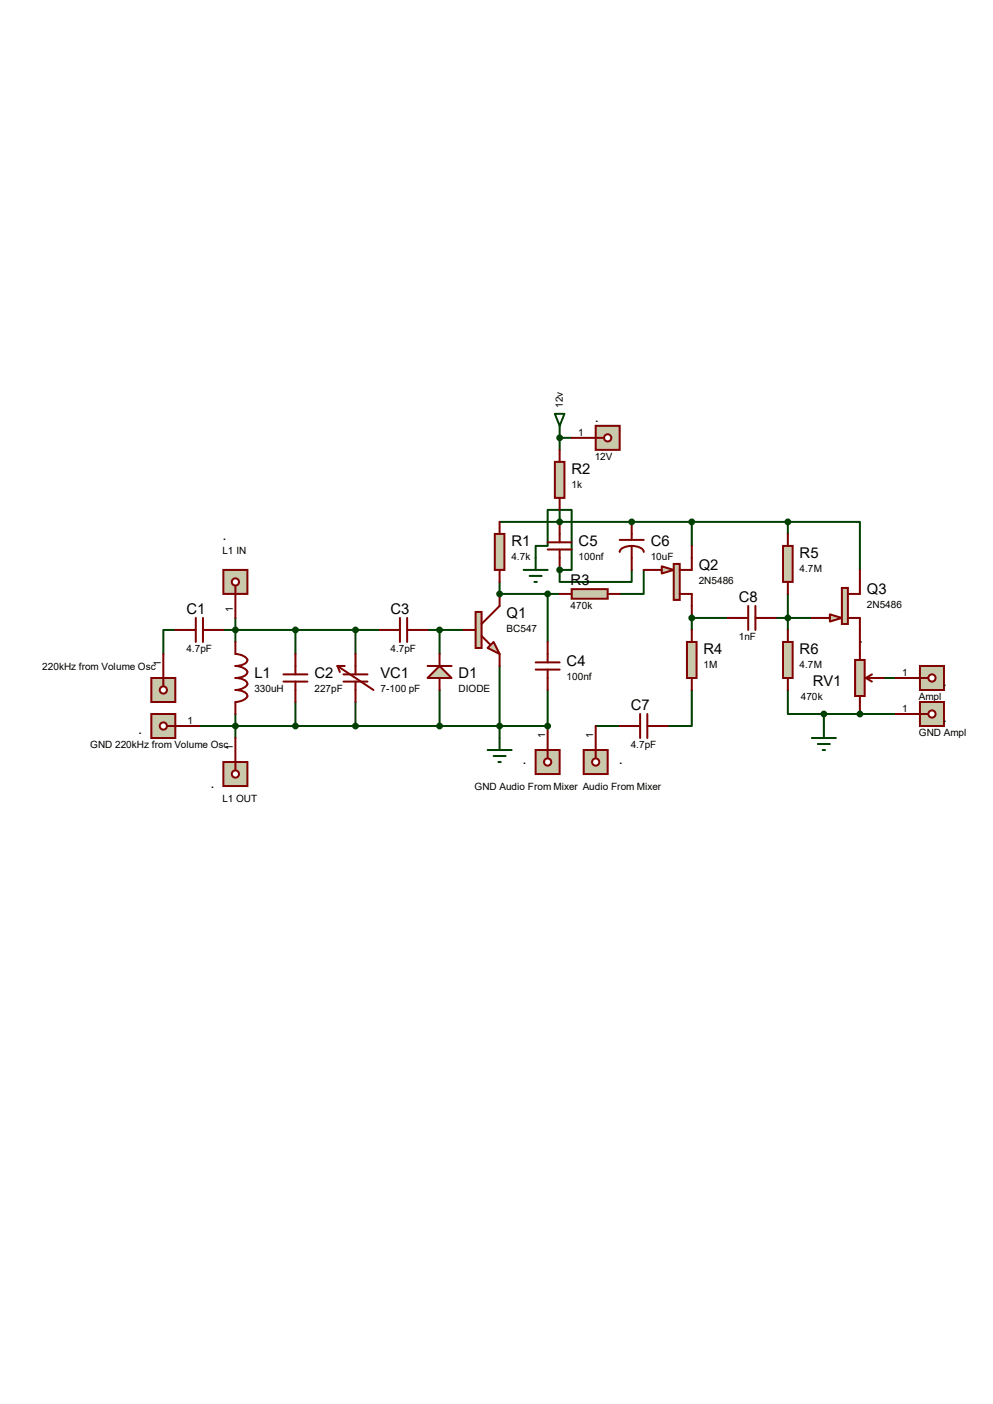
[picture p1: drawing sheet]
<svg xmlns="http://www.w3.org/2000/svg" width="210mm" height="297mm" viewBox="0 0 210 297" stroke-linecap="round" stroke-linejoin="round" font-family="sans-serif">
<path d="M47.2 133.3h33.1M49.8 133.3v2.5M62.5 133.3v5M75.2 133.3v5M90.4 133.3h7.6M93 133.3v5M105.7 140.9v15.2" fill="none" stroke="#004000" stroke-width=".42"/>
<circle cx="105.7" cy="125.6" r=".21" fill="#004000"/>
<path d="M105.7 110.4h12.7M105.7 123.1v2.5" fill="none" stroke="#004000" stroke-width=".42"/>
<circle cx="118.4" cy="110.4" r=".21" fill="#004000"/>
<path d="M118.4 107.9v2.5h15.2" fill="none" stroke="#004000" stroke-width=".42"/>
<circle cx="133.6" cy="110.4" r=".21" fill="#004000"/>
<path d="M166.6 112.9v-2.5h15.3v10.2M105.7 125.6h12.7M115.8 125.6v10.2M136.1 120.6v5h-5M164.1 130.7h7.6M166.6 125.6v7.7M146.3 146v7.6h-5.1" fill="none" stroke="#004000" stroke-width=".42"/>
<circle cx="181.9" cy="135.8" r=".21" fill="#004000"/>
<path d="M37.1 133.3h-2.6v5M115.8 146v7.6h-10.1M166.6 146v5h7.6v2.6M186.9 143.4h2.6" fill="none" stroke="#004000" stroke-width=".42"/>
<circle cx="115.8" cy="153.6" r=".21" fill="#004000"/>
<path d="M126 153.6h5.1M174.2 151h7.7" fill="none" stroke="#004000" stroke-width=".42"/>
<circle cx="181.9" cy="151" r=".21" fill="#004000"/>
<path d="M118.4 92.6v2.6M49.8 130.7v2.6M42.2 153.6h63.5M49.8 151v5.1M62.5 148.5v5.1M75.2 148.5v5.1M93 146v7.6M181.9 151h7.6" fill="none" stroke="#004000" stroke-width=".42"/>
<circle cx="118.4" cy="92.6" r=".21" fill="#004000"/>
<path d="M118.4 92.6h2.5M153.9 130.7h-7.6v2.6" fill="none" stroke="#004000" stroke-width=".42"/>
<circle cx="146.3" cy="130.7" r=".21" fill="#004000"/>
<path d="M133.6 110.4h33M146.3 110.4v5.1M118.4 120.6v2.5h15.2v-2.5" fill="none" stroke="#004000" stroke-width=".42"/>
<circle cx="118.4" cy="120.6" r=".21" fill="#004000"/>
<path d="M113.3 118v-2.5h2.5v-7.6h5.1v12.7h-2.5" fill="none" stroke="#004000" stroke-width=".42"/>
<g fill="none" stroke="#800000" stroke-width=".42">
<path d="M37.1 133.3h4.3M41.4 130.7v5.1M42.9 130.7v5.1M42.9 133.3h4.3M49.8 135.8v2.5a2.69 2.69 0 0 1 2.5 1.3 2.31 2.31 0 0 1-2.5 1.3 2.69 2.69 0 0 1 2.5 1.3 2.31 2.31 0 0 1-2.5 1.2 2.31 2.31 0 0 1 2.5 1.3 2.69 2.69 0 0 1-2.5 1.3 2.31 2.31 0 0 1 2.5 1.2 2.69 2.69 0 0 1-2.5 1.3v2.5M62.5 138.3v4.4M75.2 138.3v4.4M80.3 133.3h4.3M84.6 130.7v5.1M86.1 133.3h4.3M86.1 130.7v5.1M59.9 144.2h5.1"/>
<path d="M59.9 142.7h5.1M62.5 144.2v4.3M71.4 140.9l7.6 5.1M71.4 140.9l.5 1.3M71.4 140.9h1.5M72.6 144.2h5.1M72.6 142.7h5.1M75.2 144.2v4.3"/>
</g>
<g fill="#004000" stroke="#004000" stroke-width=".42">
<circle cx="49.8" cy="133.3" r=".51"/>
<circle cx="62.5" cy="133.3" r=".51"/>
<circle cx="75.2" cy="133.3" r=".51"/>
</g>
<path d="M93 140.9l2.5 2.5h-5.1z" fill="#c8c8aa" stroke="#800000" stroke-width=".42"/>
<path d="M93 138.3v2.6M90.4 140.9h5.1M93 143.4v2.6" fill="none" stroke="#800000" stroke-width=".42"/>
<g fill="#c8c8aa" stroke="#800000" stroke-width=".42">
<path d="M103.1 137.1l1.3-1.3 1.3 2.5z"/>
<path d="M100.6 129.5h1.3v7.6h-1.3z"/>
</g>
<path d="M98 133.3h2.6M101.9 134.5l1.7 1.8M105.7 125.6v2.6l-3.8 3.8M105.7 138.3v2.6M115.8 135.8v4.3M113.3 140.1h5.1M113.3 141.6h5.1M115.8 141.6v4.4" fill="none" stroke="#800000" stroke-width=".42"/>
<g fill="#004000" stroke="#004000" stroke-width=".42">
<circle cx="93" cy="133.3" r=".51"/>
<circle cx="105.7" cy="153.6" r=".51"/>
</g>
<path d="M103.1 158.7h5.1M104.4 159.9h2.5M105.7 156.1v2.6M105.4 161.2h.5" fill="none" stroke="#004000" stroke-width=".42"/>
<path d="M104.6 112.9h2.1v7.7h-2.1z" fill="#c8c8aa" stroke="#800000" stroke-width=".42"/>
<path d="M105.7 110.4v2.5M115.8 114.7h5.1M115.8 116.2h5.1M118.4 110.4v4.3M118.4 116.2v4.4M105.7 120.6v2.5" fill="none" stroke="#800000" stroke-width=".42"/>
<circle cx="105.7" cy="125.6" r=".51" fill="#004000" stroke="#004000" stroke-width=".42"/>
<path d="M117.3 97.7h2.1v7.6h-2.1z" fill="#c8c8aa" stroke="#800000" stroke-width=".42"/>
<path d="M118.4 95.2v2.5M118.4 105.3v2.6M131.1 114.2h5M133.6 115.5a2.31 2.31 0 0 1 2.5 1.3M133.6 115.5a2.31 2.31 0 0 0-2.5 1.3M133.6 110.4v3.8M133.6 115.5v5.1" fill="none" stroke="#800000" stroke-width=".42"/>
<circle cx="118.4" cy="110.4" r=".51" fill="#004000" stroke="#004000" stroke-width=".42"/>
<g fill="#c8c8aa" stroke="#800000" stroke-width=".42">
<path d="M140 119.8l2.5 .8-2.5 .7z"/>
<path d="M142.5 119.3h1.3v7.6h-1.3z"/>
</g>
<path d="M146.3 115.5v5.1h-2.5M136.1 120.6h3.9M143.8 125.6h2.5v5.1" fill="none" stroke="#800000" stroke-width=".42"/>
<circle cx="133.6" cy="110.4" r=".51" fill="#004000" stroke="#004000" stroke-width=".42"/>
<path d="M120.9 124.6h7.6v2.1h-7.6z" fill="#c8c8aa" stroke="#800000" stroke-width=".42"/>
<path d="M118.4 125.6h2.5M128.5 125.6h2.6" fill="none" stroke="#800000" stroke-width=".42"/>
<circle cx="115.8" cy="125.6" r=".51" fill="#004000" stroke="#004000" stroke-width=".42"/>
<path d="M145.3 135.8h2v7.6h-2z" fill="#c8c8aa" stroke="#800000" stroke-width=".42"/>
<path d="M146.3 133.3v2.5M153.9 130.7h4.3M158.2 128.2v5.1M159.8 128.2v5.1M159.8 130.7h4.3M131.1 153.6h4.3M135.4 151v5.1M136.9 151v5.1M136.9 153.6h4.3M146.3 143.4v2.6" fill="none" stroke="#800000" stroke-width=".42"/>
<path d="M117.3 87.5h2.1l-1 2.6zM118.4 90.1v2.5" fill="none" stroke="#004000" stroke-width=".42"/>
<path d="M165.6 115.5h2v7.6h-2z" fill="#c8c8aa" stroke="#800000" stroke-width=".42"/>
<path d="M166.6 112.9v2.6M166.6 123.1v2.5" fill="none" stroke="#800000" stroke-width=".42"/>
<path d="M165.6 135.8h2v7.6h-2z" fill="#c8c8aa" stroke="#800000" stroke-width=".42"/>
<path d="M166.6 133.3v2.5M166.6 143.4v2.6" fill="none" stroke="#800000" stroke-width=".42"/>
<circle cx="166.6" cy="130.7" r=".51" fill="#004000" stroke="#004000" stroke-width=".42"/>
<g fill="#c8c8aa" stroke="#800000" stroke-width=".42">
<path d="M175.5 130l2.6 .7-2.6 .8z"/>
<path d="M178.1 124.4h1.2v7.6h-1.2z"/>
</g>
<path d="M171.7 130.7h3.8M179.3 130.7h2.6v5.1M181.9 120.6v5h-2.6" fill="none" stroke="#800000" stroke-width=".42"/>
<circle cx="166.6" cy="110.4" r=".51" fill="#004000" stroke="#004000" stroke-width=".42"/>
<path d="M180.8 139.6h2.1v7.6h-2.1z" fill="#c8c8aa" stroke="#800000" stroke-width=".42"/>
<path d="M181.9 135.8v3.8M181.9 147.2v3.8M183.1 143.4l1.3 .8M183.1 143.4h3.8M184.4 142.7l-1.3 .7" fill="none" stroke="#800000" stroke-width=".42"/>
<path d="M194.6 140.9h5v5.1h-5z" fill="#c8c8aa" stroke="#800000" stroke-width=".42"/>
<path d="M194.6 143.4h1.7" fill="none" stroke="#800000" stroke-width=".42"/>
<circle cx="197.1" cy="143.4" r=".76" fill="#fff" stroke="#800000" stroke-width=".42"/>
<path d="M189.5 143.4h5.1" fill="none" stroke="#800000" stroke-width=".42"/>
<path d="M171.7 156.1h5.1M173 157.4h2.5M174 158.7h.5M174.2 153.6v2.5" fill="none" stroke="#004000" stroke-width=".42"/>
<circle cx="174.2" cy="151" r=".51" fill="#004000" stroke="#004000" stroke-width=".42"/>
<path d="M32 143.4h5.1v5.1h-5.1z" fill="#c8c8aa" stroke="#800000" stroke-width=".42"/>
<path d="M34.5 143.4v1.8" fill="none" stroke="#800000" stroke-width=".42"/>
<circle cx="34.5" cy="146" r=".76" fill="#fff" stroke="#800000" stroke-width=".42"/>
<path d="M34.5 138.3v5.1" fill="none" stroke="#800000" stroke-width=".42"/>
<path d="M32 151h5.1v5.1h-5.1z" fill="#c8c8aa" stroke="#800000" stroke-width=".42"/>
<path d="M35.3 153.6h1.8" fill="none" stroke="#800000" stroke-width=".42"/>
<circle cx="34.5" cy="153.6" r=".76" fill="#fff" stroke="#800000" stroke-width=".42"/>
<path d="M37.1 153.6h5.1" fill="none" stroke="#800000" stroke-width=".42"/>
<path d="M113.3 158.7h5.1v5h-5.1z" fill="#c8c8aa" stroke="#800000" stroke-width=".42"/>
<path d="M115.8 158.7v1.7" fill="none" stroke="#800000" stroke-width=".42"/>
<circle cx="115.8" cy="161.2" r=".76" fill="#fff" stroke="#800000" stroke-width=".42"/>
<path d="M115.8 153.6v5.1" fill="none" stroke="#800000" stroke-width=".42"/>
<circle cx="115.8" cy="153.6" r=".51" fill="#004000" stroke="#004000" stroke-width=".42"/>
<path d="M123.4 158.7h5.1v5h-5.1z" fill="#c8c8aa" stroke="#800000" stroke-width=".42"/>
<path d="M126 158.7v1.7" fill="none" stroke="#800000" stroke-width=".42"/>
<circle cx="126" cy="161.2" r=".76" fill="#fff" stroke="#800000" stroke-width=".42"/>
<path d="M126 153.6v5.1" fill="none" stroke="#800000" stroke-width=".42"/>
<path d="M194.6 148.5h5v5.1h-5z" fill="#c8c8aa" stroke="#800000" stroke-width=".42"/>
<path d="M194.6 151h1.7" fill="none" stroke="#800000" stroke-width=".42"/>
<circle cx="197.1" cy="151" r=".76" fill="#fff" stroke="#800000" stroke-width=".42"/>
<path d="M189.5 151h5.1" fill="none" stroke="#800000" stroke-width=".42"/>
<circle cx="181.9" cy="151" r=".51" fill="#004000" stroke="#004000" stroke-width=".42"/>
<path d="M47.2 120.6h5.1v5h-5.1z" fill="#c8c8aa" stroke="#800000" stroke-width=".42"/>
<path d="M49.8 123.9v1.7" fill="none" stroke="#800000" stroke-width=".42"/>
<circle cx="49.8" cy="123.1" r=".76" fill="#fff" stroke="#800000" stroke-width=".42"/>
<path d="M49.8 125.6v5.1" fill="none" stroke="#800000" stroke-width=".42"/>
<path d="M47.2 161.2h5.1v5.1h-5.1z" fill="#c8c8aa" stroke="#800000" stroke-width=".42"/>
<path d="M49.8 161.2v1.8" fill="none" stroke="#800000" stroke-width=".42"/>
<circle cx="49.8" cy="163.7" r=".76" fill="#fff" stroke="#800000" stroke-width=".42"/>
<path d="M49.8 156.1v5.1" fill="none" stroke="#800000" stroke-width=".42"/>
<g fill="#004000" stroke="#004000" stroke-width=".42">
<circle cx="93" cy="153.6" r=".51"/>
<circle cx="75.2" cy="153.6" r=".51"/>
<circle cx="62.5" cy="153.6" r=".51"/>
<circle cx="49.8" cy="153.6" r=".51"/>
</g>
<path d="M126 90.1h5.1v5.1h-5.1z" fill="#c8c8aa" stroke="#800000" stroke-width=".42"/>
<path d="M126 92.6h1.8" fill="none" stroke="#800000" stroke-width=".42"/>
<circle cx="128.5" cy="92.6" r=".76" fill="#fff" stroke="#800000" stroke-width=".42"/>
<path d="M120.9 92.6h5.1" fill="none" stroke="#800000" stroke-width=".42"/>
<g fill="#004000" stroke="#004000" stroke-width=".42">
<circle cx="118.4" cy="92.6" r=".51"/>
<circle cx="146.3" cy="130.7" r=".51"/>
<circle cx="146.3" cy="110.4" r=".51"/>
<circle cx="118.4" cy="120.6" r=".51"/>
</g>
<path d="M113.3 118v2.6M110.7 120.6h5.1M112 121.8h2.6M113 123.1h.5" fill="none" stroke="#004000" stroke-width=".42"/>
<g font-size="3.1">
<text x="125.8" y="89.2">.</text>
<text x="120.9" y="100.3">R2</text>
<text x="47" y="114.3">.</text>
<text x="108.2" y="115.6">R1</text>
<text x="122.4" y="115.6">C5</text>
<text x="137.6" y="115.6">C6</text>
<text x="169.1" y="118.1">R5</text>
<text x="120.7" y="123.7">R3</text>
<text x="147.8" y="120.7">Q2</text>
<text x="183.3" y="125.7">Q3</text>
<text x="39.4" y="129.8">C1</text>
<text x="82.6" y="129.8">C3</text>
<text x="107.1" y="130.8">Q1</text>
<text x="156.3" y="127.3">C8</text>
<text x="53.8" y="143.5">L1</text>
<text x="66.5" y="143.5">C2</text>
<text x="80.5" y="143.5">VC1</text>
<text x="97" y="143.5">D1</text>
<text x="119.8" y="141">C4</text>
<text x="148.8" y="138.4">R4</text>
<text x="169.1" y="138.4">R6</text>
<text x="171.9" y="145.1">RV1</text>
<text x="199.4" y="145.1">.</text>
<text x="29.3" y="155.2">.</text>
<text x="34.3" y="154.1">.</text>
<text x="133.4" y="150.2">C7</text>
<text x="199.4" y="152.7">.</text>
<text x="110.5" y="161.7">.</text>
<text x="130.9" y="161.7">.</text>
<text x="44.5" y="166.8">.</text>
</g>
<g font-size="2.1">
<text x="119" y="86.3" transform="rotate(-90 119 86.3)">12v</text>
<text x="122.3" y="92.2">1</text>
<text x="125.8" y="97.3">12V</text>
<text x="120.9" y="103.3">1k</text>
<text x="47" y="117.2">L1 IN</text>
<text x="108.2" y="118.5">4.7k</text>
<text x="122.4" y="118.5">100nf</text>
<text x="137.6" y="118.5">10uF</text>
<text x="147.8" y="123.6">2N5486</text>
<text x="169.1" y="121">4.7M</text>
<text x="49.3" y="129.4" transform="rotate(-90 49.3 129.4)">1</text>
<text x="120.7" y="128.8">470k</text>
<text x="183.3" y="128.7">2N5486</text>
<text x="39.4" y="138">4.7pF</text>
<text x="82.6" y="138">4.7pF</text>
<text x="107.1" y="133.7">BC547</text>
<text x="156.3" y="135.4">1nF</text>
<text x="8.9" y="141.8">220kHz from Volume Osc</text>
<text x="34" y="140.9" transform="rotate(-90 34 140.9)">1</text>
<text x="119.8" y="143.9">100nf</text>
<text x="148.8" y="141.4">1M</text>
<text x="169.1" y="141.4">4.7M</text>
<text x="190.8" y="143">1</text>
<text x="53.8" y="146.4">330uH</text>
<text x="66.5" y="146.4">227pF</text>
<text x="80.5" y="146.4">7-100 pF</text>
<text x="97" y="146.4">DIODE</text>
<text x="169.4" y="148.1">470k</text>
<text x="194.4" y="148.1">Ampl</text>
<text x="39.6" y="153.2">1</text>
<text x="190.8" y="150.7">1</text>
<text x="194.4" y="155.7">GND Ampl</text>
<text x="19.1" y="158.3">GND 220kHz from Volume Osc</text>
<text x="49.3" y="158.7" transform="rotate(-90 49.3 158.7)">1</text>
<text x="115.3" y="156.1" transform="rotate(-90 115.3 156.1)">1</text>
<text x="125.5" y="156.1" transform="rotate(-90 125.5 156.1)">1</text>
<text x="133.4" y="158.3">4.7pF</text>
<text x="100.4" y="167.2">GND Audio From Mixer Audio From Mixer</text>
<text x="47" y="169.7">L1 OUT</text>
</g>
</svg>
